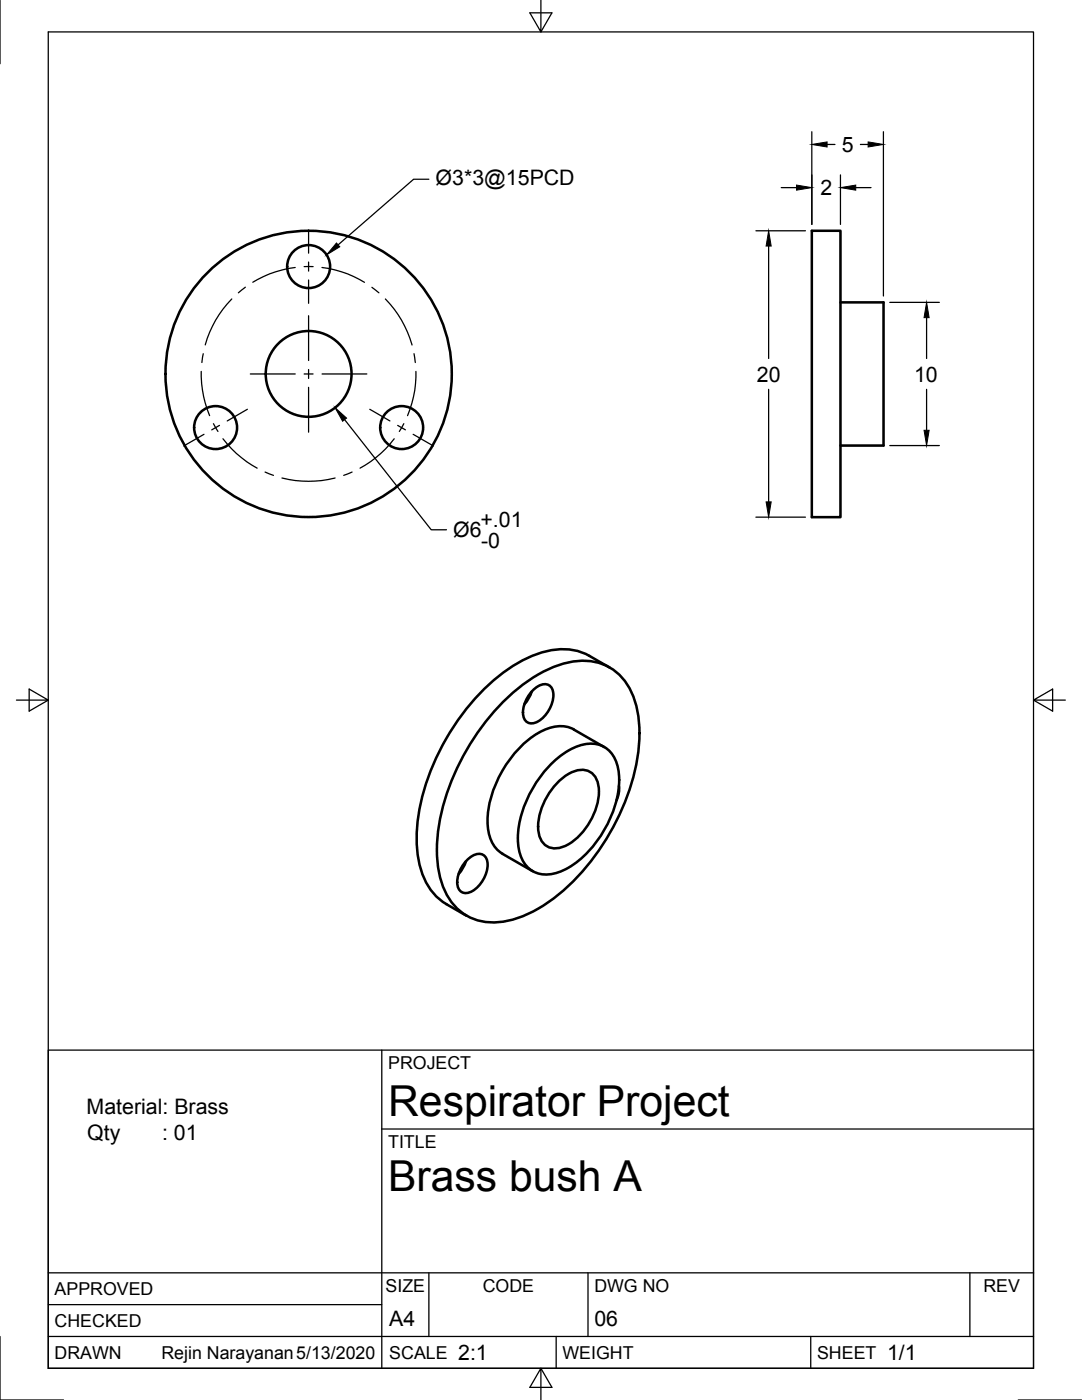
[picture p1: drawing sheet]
<svg xmlns="http://www.w3.org/2000/svg" width="216mm" height="279mm" viewBox="0 0 216 279" stroke-linecap="round" stroke-linejoin="round" font-family="sans-serif">
<!-- layer: Visible -->
<g fill="none" stroke="#000" stroke-width=".51">
<path d="M162 46.1h5.7v57.1h-5.7zM167.7 60.3h8.6v28.6h-8.6M101 139.5a26.4 26.4 0 0 1 13.1-7.4 10.5 10.5 0 0 1 12.4 7.1 26.6 26.6 0 0 1 .1 15.1 46.2 46.2 0 0 1-17.6 26 19.4 19.4 0 0 1-11.3 3.8 10.3 10.3 0 0 1-9.4-7.4 26.6 26.6 0 0 1-.1-15.1 47.9 47.9 0 0 1 12.8-22.1zM106.1 138l-.6 1.4-.8 1.1M106.2 137.9a2.91 2.91 0 0 1 3.3-1.2 2.92 2.92 0 0 1 .7 3.5 5.7 5.7 0 0 1-4 4.2 1.81 1.81 0 0 1-1.8-2.2 6.7 6.7 0 0 1 1.8-4.3zM117.6 130.9l4 2.3M117.6 130.9a13 13 0 0 0-11.8 .2 37.5 37.5 0 0 0-15.5 14.2 41.9 41.9 0 0 0-7.1 23 14.7 14.7 0 0 0 4.7 11.3l5.2 3.2M110.2 152.2a12.1 12.1 0 0 1 8-3.8 5.3 5.3 0 0 1 5 4.5 17.6 17.6 0 0 1-2.3 12.1 20.1 20.1 0 0 1-8.7 8.8 6 6 0 0 1-7.1-.9 9 9 0 0 1-1.7-6.9 23.1 23.1 0 0 1 6.8-13.8zM111.7 155.8a6.1 6.1 0 0 1 5.3-2.1 3.9 3.9 0 0 1 2.5 4.3 13 13 0 0 1-7 11 3.4 3.4 0 0 1-5-2.9 13 13 0 0 1 4.2-10.3zM114.5 145.6l6.1 3.5M114.5 145.6a6.6 6.6 0 0 0-6 .1 21.2 21.2 0 0 0-10.3 12.6 13.2 13.2 0 0 0 .1 10l1.2 1.5 .8 .6M123.5 156.9v1.3l-.5 1.5"/>
<path d="M93 171.9l-.6 1.3-.9 1.2M93.1 171.8a2.91 2.91 0 0 1 3.3-1.2 2.92 2.92 0 0 1 .7 3.5 5.7 5.7 0 0 1-4 4.1 1.81 1.81 0 0 1-1.9-2.1 6.7 6.7 0 0 1 1.9-4.3zM100.2 170.4l6.1 3.5"/>
<circle cx="61.6" cy="53.2" r="4.3"/>
<circle cx="61.6" cy="74.6" r="8.6"/>
<circle cx="61.6" cy="74.6" r="28.6"/>
<circle cx="43" cy="85.3" r="4.3"/>
<circle cx="80.1" cy="85.3" r="4.3"/>
</g>
<!-- layer: Border -->
<path d="M0 0v12.7M9.6 6.4h196.6v266.7h-196.6zM107.9 0v6.4l-2.2-3.8h4.4l-2.2 3.8M3.3 139.7h6.3l-3.8-2.2v4.4l3.8-2.2M206.2 139.7l3.8 2.2v-4.4l-3.8 2.2h6.4M0 266.7v12.7h12.7M107.9 273.1l2.2 3.8h-4.4l2.2-3.8v6.3M203.2 279.4h12.7" fill="none" stroke="#000" stroke-width=".25"/>
<!-- layer: Titleblock -->
<path d="M9.6 209.6h196.6v63.5h-196.6zM76.2 209.6v63.5M76.2 225.3h130M9.6 254h196.6M85.6 254v12.7M117.3 254v12.7M193.5 254v12.7M9.6 266.7h196.6M9.6 260.4h66.6M111 266.7v6.4M161.8 266.7v6.4" fill="none" stroke="#000" stroke-width=".25"/>
<!-- layer: Center Lines -->
<g fill="none" stroke="#000" stroke-width=".25">
<path d="M46.2 59.7a21 21 0 0 0-5.2 9.1M49 57.3l-1.4 1.1M58.9 53.4a21.5 21.5 0 0 0-8.5 2.9M61.6 45.9v4.6M61.6 52.3v1.8M61.6 55.9v4.6M62.5 53.2h-1.8M64.2 53.4a21.4 21.4 0 0 1 8.5 2.9M74.2 57.3l1.4 1.1M76.9 59.7a21.2 21.2 0 0 1 5.3 9.2M40.2 74.1a22 22 0 0 0 1.6 8.9M40.6 70.6l-.3 1.7"/>
<path d="M50 74.6h8.9M60.7 74.6h1.8M61.6 63v8.9M61.6 73.7v1.8M61.6 77.3v9M64.3 74.6h8.9M82.6 70.6l.3 1.7M83 74.1a21 21 0 0 1-1.7 8.9M40.7 86.7l-4 2.3M42.6 84.6l.9 1.5M43.8 84.9l-1.6 .9M44.5 87.6a21.2 21.2 0 0 0 6.8 5.8"/>
<path d="M49.4 81.7l-4.1 2.3M52.9 94.2l1.7 .7M56.3 95.4a21.8 21.8 0 0 0 10.6 0M70.3 94.2l-1.7 .7M73.8 81.7l4 2.3M78.7 87.6a21.2 21.2 0 0 1-6.9 5.8M79.4 84.9l1.5 .9M80.6 84.6l-.9 1.5M82.4 86.7l4.1 2.3"/>
</g>
<!-- layer: Dimensions -->
<g fill="none" stroke="#000" stroke-width=".25">
<path d="M155.9 37.4h3M162 26.3v18.5M165 28.8h1.6M167.7 34.9v9.9M170.8 37.4h3M171.7 28.8h1.5M176.3 26.3v32.8M150.8 46.1h9.9M153.4 49.1v22.4M153.4 77.7v22.5M177.5 60.3h9.9M184.9 63.4v8.1"/>
<path d="M184.9 77.7v8.2M68.8 83.8l17.2 21.9h3.1M177.5 88.9h9.9M150.8 103.2h9.9"/>
</g>
<path d="M158.9 36.9l3.1 .5-3.1 .6zM162 28.8l3-.5v1zM167.7 37.4l3.1-.5v1.1zM173.2 28.3l3.1 .5-3.1 .5zM153.4 46.1l.5 3h-1zM184.9 60.3l.5 3.1h-1zM66.9 81.4l2.3 2-.8 .7zM184.4 85.9h1l-.5 3zM152.9 100.2h1l-.5 3z" fill="#000" stroke="#000" stroke-width=".2"/>
<!-- layer: Annotations -->
<path d="M67.1 48.5l.7 .8-2.6 1.6z" fill="#000" stroke="#000" stroke-width=".2"/>
<path d="M85.6 35.8h-3.1l-15 13.1" fill="none" stroke="#000" stroke-width=".25"/>
<g font-size="8.5">
<text x="77.4" y="222.8">Respirator Project</text>
<text x="77.4" y="237.8">Brass bush A</text>
</g>
<g font-size="4.3">
<text x="168" y="30.3">5</text>
<text x="86.9" y="37">Ø3*3@15PCD</text>
<text x="163.7" y="39">2</text>
<text x="151" y="76.1">20</text>
<text x="182.4" y="76.1">10</text>
<text x="90.4" y="107.2">Ø6</text>
<text x="95.9" y="105.2">+.01</text>
<text x="96" y="109.3">-0</text>
<text x="17.3" y="222.4">Material: Brass</text>
<text x="17.4" y="227.5">Qty</text>
<text x="32.3" y="227.5">: 01</text>
<text x="77.7" y="264.5">A4</text>
<text x="118.6" y="264.5">06</text>
<text x="91.4" y="271.4">2:1</text>
<text x="177" y="271.4">1/1</text>
</g>
<g font-size="3.5">
<text x="77.4" y="213.4">PROJECT</text>
<text x="77.4" y="229.1">TITLE</text>
<text x="76.9" y="257.8">SIZE</text>
<text x="96.3" y="257.8">CODE</text>
<text x="118.6" y="257.8">DWG NO</text>
<text x="196.2" y="257.8">REV</text>
<text x="10.9" y="258.5">APPROVED</text>
<text x="10.9" y="264.8">CHECKED</text>
<text x="10.9" y="271.2">DRAWN</text>
<text x="32.2" y="271.2">Rejin Narayanan5/13/2020</text>
<text x="77.7" y="271.2">SCALE</text>
<text x="112.2" y="271.2">WEIGHT</text>
<text x="163" y="271.2">SHEET</text>
</g>
</svg>
